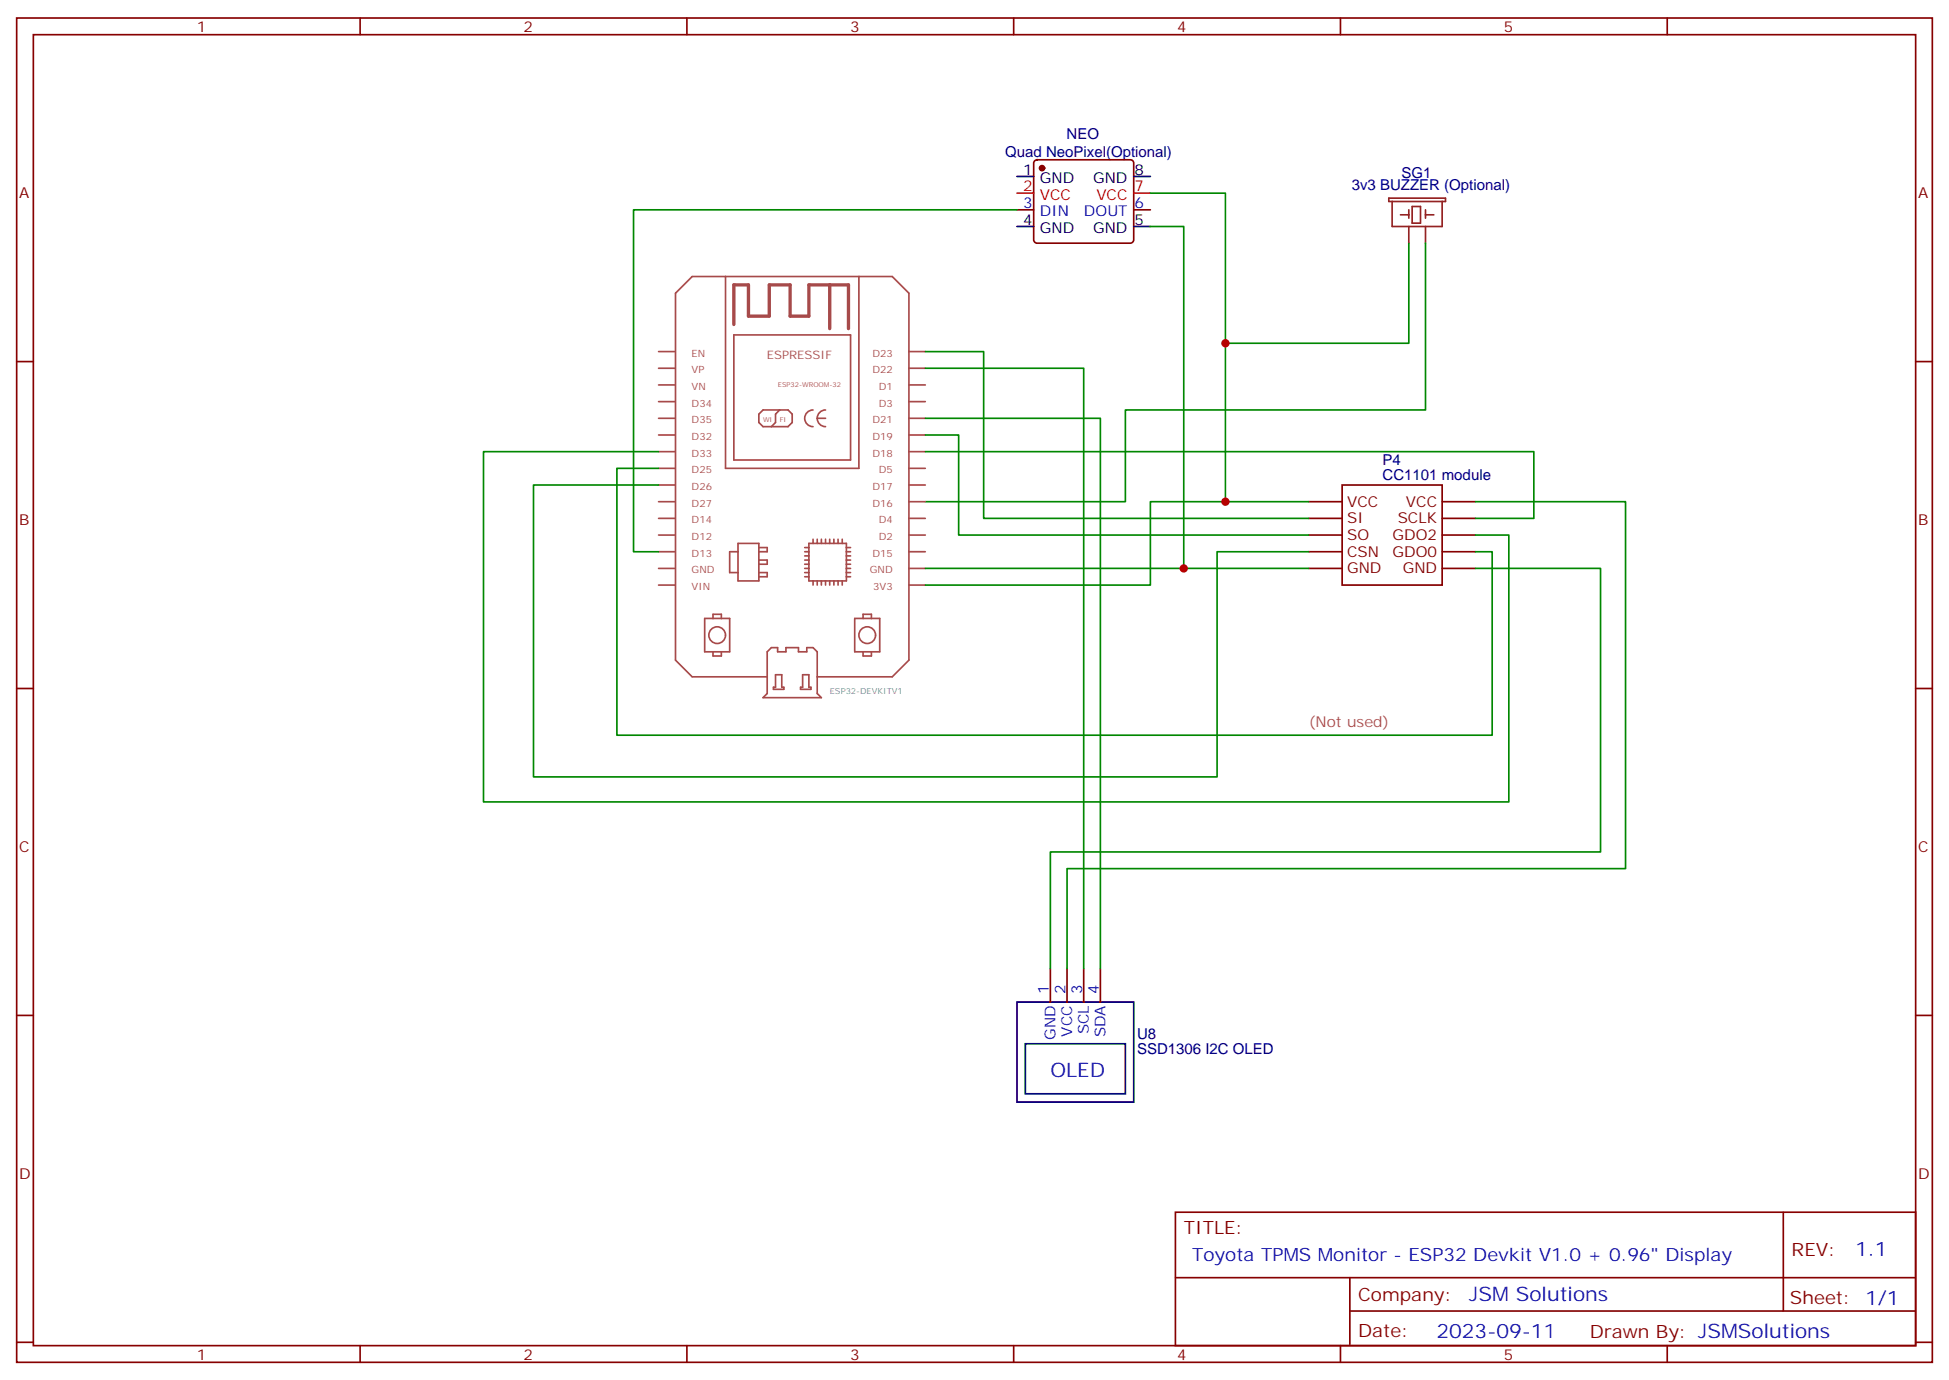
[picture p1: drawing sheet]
<svg xmlns="http://www.w3.org/2000/svg" width="412mm" height="292mm" viewBox="0 0 412 292" stroke-linecap="round" stroke-linejoin="round" font-family="sans-serif">
<g fill="none" stroke="#870000" stroke-width=".35">
<path d="M3.5 3.8h405.4v284.3h-405.4zM7.1 7.3h398.2v277.3h-398.2zM76.2 3.8v3.5M145.3 3.8v3.5M214.5 3.8v3.5M283.6 3.8v3.5M352.8 3.8v3.5M219 34l.4-.2h19.8a.71 .71 0 0 1 .7 .7v16.2a.76 .76 0 0 1-.7 .7h-19.8a.76 .76 0 0 1-.7-.7v-16.2zM215.2 44.4h3.5M239.9 44.4h3.5M3.5 76.5h3.6M405.3 76.5h3.6"/>
<path d="M3.5 145.6h3.6M405.3 145.6h3.6M3.5 214.8h3.6M222.2 204.9v7M225.8 204.9v7M229.3 204.9v7M232.8 204.9v7M405.3 214.8h3.6M248.7 256.4h156.6v28.2h-156.6zM377.3 256.4v20.9M248.7 270.2h156.5M285.6 277.3h119.6"/>
<path d="M285.6 270.2v14.2M3.5 283.9h3.6M76.2 284.6v3.5M145.3 284.6v3.5M214.5 284.6v3.5M283.6 284.6v3.5M352.8 284.6v3.5M405.3 283.9h3.6"/>
</g>
<path d="M276.9 106.1h7.1M276.9 109.6h7.1M276.9 113.2h7.1M276.9 116.7h7.1M284 102.6h21.2v21.2h-21.2zM305.2 106.1h7M305.2 109.6h7M305.2 113.2h7M305.2 116.7h7M276.9 120.2h7.1M305.2 120.2h7" fill="none" stroke="#800000" stroke-width=".35"/>
<path d="M293.9 41.9h12v.7h-12zM294.6 42.6v5.3h10.6v-5.3M296.3 45.4h1.8M298.1 44.4v1.7M298.1 47.9v3.5M298.8 43.7h1.8v3.5h-1.8zM301.6 45.4h1.8M301.6 44.4v1.7M301.6 47.9v3.5" fill="none" stroke="#8c2424" stroke-width=".35"/>
<g fill="none" stroke="#008700" stroke-width=".35">
<path d="M215.2 44.4h-81.1v72.3h5.2M243.4 40.9h15.9v31.7M243.4 47.9h7.1v72.3M298.1 51.4v21.2h-38.8v33.5M301.6 51.4v35.3h-63.5v19.4h-42.3M195.8 74.4h12.3v35.2h68.8M195.8 77.9h33.5v127M139.3 95.5h-37v74.1h217v-56.4h-7.1M139.3 99.1h-8.8v56.4h185.2v-38.8h-3.5M195.8 92h7v21.2h74.1M195.8 95.5h128.8v14.1h-12.4M195.8 88.5h37v116.4"/>
<path d="M139.3 102.6h-26.4v61.7h144.6v-47.6h19.4M276.9 106.1h-33.5v17.7h-47.6M312.2 106.1h31.8v77.6h-118.2v21.2M195.8 120.2h81.1M312.2 120.2h26.5v60h-116.5v24.7"/>
</g>
<g fill="none" stroke="#a64a4a" stroke-width=".35">
<path d="M153.5 58.5v40.6h28.2v-40.6M139.3 77.9h3.5M139.3 74.4h3.5M155.3 70.8h24.7v26.5h-24.7zM192.3 77.9h3.5M192.3 74.4h3.5M139.3 88.5h3.5M139.3 99.1h3.5M139.3 95.5h3.5M139.3 92h3.5M139.3 84.9h3.5M139.3 81.4h3.5"/>
<path d="M161.5 86.7h5.2l.9 .9v1.8l-.9 .8h-5.2l-.9-.8v-1.8zM165 86.7l-.9 .9v1.8l-.9 .8M172 86.7a1.76 1.76 0 0 0-1.7 1.8 1.76 1.76 0 0 0 1.7 1.7M172.9 88.5a1.77 1.77 0 0 0 1.8 1.7M172.9 88.5h1.8M174.7 86.7a1.76 1.76 0 0 0-1.8 1.8M192.3 88.5h3.5M192.3 99.1h3.5M192.3 95.5h3.5M192.3 92h3.5M192.3 84.9h3.5M192.3 81.4h3.5"/>
<path d="M139.3 116.7h3.5M139.3 113.2h3.5M139.3 109.6h3.5M139.3 106.1h3.5M139.3 102.6h3.5M156.2 114.9h4.4v8h-4.4zM156.2 116.7h-1.8v4.4h1.8M160.6 115.8h1.7v.9h-1.7M160.6 118.5h1.7v.8h-1.7M170.3 115.8h.9M170.3 116.7h.9M170.3 117.6h.9"/>
<path d="M170.3 118.5h.9M170.3 119.3h.9M171.2 114.9h7.9v8h-7.9zM172 114.1v.8M172.9 114.1v.8M173.8 114.1v.8M174.7 114.1v.8M175.6 114.1v.8M176.4 114.1v.8M177.3 114.1v.8M178.2 114.1v.8M179.1 115.8h.9"/>
<path d="M179.1 116.7h.9M179.1 117.6h.9M179.1 118.5h.9M179.1 119.3h.9M192.3 116.7h3.5M192.3 113.2h3.5M192.3 109.6h3.5M192.3 106.1h3.5M192.3 102.6h3.5M139.3 120.2h3.5M139.3 123.8h3.5M149.1 130.8h5.3v7.1h-5.3z"/>
<path d="M150.9 137.9v.8h1.7v-.8M150.9 130.8v-.9h1.7v.9M160.6 121.1h1.7v.9h-1.7M162.3 137.9l.9-.9h1.3v.9h1.8v-.9h2.6v.9h1.8v-.9h1.3l.9 .9v8.8l.9 .9h-12.3l.8-.9zM170.3 120.2h.9M170.3 121.1h.9M170.3 122h.9M172 122.9v.9M172.9 122.9v.9M173.8 122.9v.9M174.7 122.9v.9M175.6 122.9v.9"/>
<path d="M176.4 122.9v.9M177.3 122.9v.9M178.2 122.9v.9M179.1 120.2h.9M179.1 121.1h.9M179.1 122h.9M180.9 130.8h5.2v7.1h-5.2zM182.6 130.8v-.9h1.8v.9M182.6 137.9v.8h1.8v-.8M192.3 120.2h3.5M192.3 123.8h3.5M162.3 143.2h-15.8l-3.6-3.6v-77.6l3.6-3.5h42.3l3.5 3.5v77.6l-3.5 3.6h-15.9"/>
<path d="M164.1 142.7h1.3v2.7h.5v.4h-2.2v-.4h.4zM169.8 142.7h1.4v2.7h.4v.4h-2.2v-.4h.4z"/>
<circle cx="151.7" cy="134.3" r="1.76"/>
<circle cx="183.5" cy="134.3" r="1.76"/>
</g>
<path d="M155.3 68.6v-8.3h3.1v6.6h4.4v-6.6h4.4v6.6h4v-6.6h8.3v9.2M175.6 60.3v9.2" fill="none" stroke="#a64a4a" stroke-width=".71"/>
<circle cx="220.5" cy="35.6" r=".53" fill="#870000" stroke="#870000" stroke-width=".35"/>
<path d="M215.2 37.3h3.5M239.9 37.3h3.5M215.2 47.9h3.5M239.9 47.9h3.5M215.2 211.9h24.7v21.2h-24.7zM217 220.8h21.1v10.6h-21.1z" fill="none" stroke="#000" stroke-width=".35"/>
<path d="M215.2 40.9h3.5M239.9 40.9h3.5" fill="none" stroke="#f00" stroke-width=".35"/>
<g fill="#c00">
<circle cx="259.3" cy="106.1" r=".88"/>
<circle cx="259.3" cy="72.6" r=".88"/>
<circle cx="250.5" cy="120.2" r=".88"/>
</g>
<g font-size="4.2" fill="#00f">
<text x="222.2" y="227.8">OLED</text>
<text x="392.5" y="265.7">1.1</text>
<text x="310.9" y="275.2">JSM Solutions</text>
<text x="304" y="283">2023-09-11</text>
</g>
<g font-size="3.9" fill="#800">
<text x="250.5" y="261">TITLE:</text>
<text x="379.1" y="265.7">REV:</text>
<text x="287.4" y="275.2">Company:</text>
<text x="378.7" y="275.8">Sheet: 1/1</text>
<text x="287.4" y="282.9">Date:</text>
<text x="336.4" y="282.9">Drawn By: JSMSolutions</text>
</g>
<text font-size="3.9" fill="#00f" x="252.2" y="266.6">Toyota TPMS Monitor - ESP32 Devkit V1.0 + 0.96&quot; Display</text>
<g font-size="3.2" fill="#800">
<text x="41.6" y="6.8">1</text>
<text x="110.8" y="6.8">2</text>
<text x="179.9" y="6.8">3</text>
<text x="249.1" y="6.8">4</text>
<text x="318.2" y="6.8">5</text>
<text x="4.1" y="41.9">A</text>
<text x="405.9" y="41.9">A</text>
<text x="4.1" y="111.1">B</text>
<text x="405.9" y="111.1">B</text>
<text x="4.1" y="180.2">C</text>
<text x="405.9" y="180.2">C</text>
<text x="4.1" y="249.3">D</text>
<text x="405.9" y="249.3">D</text>
<text x="41.6" y="287.6">1</text>
<text x="110.8" y="287.6">2</text>
<text x="179.9" y="287.6">3</text>
<text x="249.1" y="287.6">4</text>
<text x="318.2" y="287.6">5</text>
</g>
<g font-size="3.2" fill="#000080">
<text x="225.7" y="29.4">NEO</text>
<text x="212.7" y="33.2">Quad NeoPixel(Optional)</text>
<text x="286" y="40.2">3v3 BUZZER (Optional)</text>
<text x="296.6" y="37.7">SG1</text>
<text x="292.6" y="101.5">CC1101 module</text>
<text x="292.6" y="98.4">P4</text>
<text x="240.6" y="219.7">U8</text>
<text x="240.6" y="222.9">SSD1306 I2C OLED</text>
</g>
<g font-size="3.2">
<text x="216.5" y="37">1</text>
<text x="220" y="38.7">GND</text>
<text x="231.3" y="38.7">GND</text>
<text x="240.1" y="37">8</text>
<text x="216.5" y="47.6">4</text>
<text x="240.1" y="47.6">5</text>
<text x="220" y="49.3">GND</text>
<text x="231.3" y="49.3">GND</text>
</g>
<g font-size="3.2" fill="#f00">
<text x="216.5" y="40.5">2</text>
<text x="240.1" y="40.5">7</text>
<text x="220" y="42.3">VCC</text>
<text x="232" y="42.3">VCC</text>
</g>
<g font-size="3.2" fill="#00f">
<text x="216.5" y="44">3</text>
<text x="220" y="45.8">DIN</text>
<text x="229.4" y="45.8">DOUT</text>
<text x="240.1" y="44">6</text>
<text x="221.9" y="210.2" transform="rotate(-90 221.9 210.2)">1</text>
<text x="225.4" y="210.2" transform="rotate(-90 225.4 210.2)">2</text>
<text x="229" y="210.2" transform="rotate(-90 229 210.2)">3</text>
<text x="232.5" y="210.2" transform="rotate(-90 232.5 210.2)">4</text>
<text x="223.3" y="219.9" transform="rotate(-90 223.3 219.9)">GND</text>
<text x="226.8" y="219.3" transform="rotate(-90 226.8 219.3)">VCC</text>
<text x="230.4" y="218.8" transform="rotate(-90 230.4 218.8)">SCL</text>
<text x="233.9" y="219.4" transform="rotate(-90 233.9 219.4)">SDA</text>
</g>
<g font-size="3.2" fill="#800000">
<text x="285" y="107.2">VCC</text>
<text x="297.5" y="107.2">VCC</text>
<text x="285" y="110.7">SI</text>
<text x="295.7" y="110.7">SCLK</text>
<text x="285" y="114.2">SO</text>
<text x="285" y="117.8">CSN</text>
<text x="294.7" y="114.2">GDO2</text>
<text x="294.7" y="117.8">GDO0</text>
<text x="285" y="121.3">GND</text>
<text x="296.8" y="121.3">GND</text>
</g>
<text font-size="3.2" fill="#a54b4b" x="276.9" y="153.7">(Not used)</text>
<text font-size="2.5" fill="#a54b4b" x="162.2" y="76">ESPRESSIF</text>
<g font-size="2.1" fill="#a54b4b">
<text x="146.3" y="75.4">EN</text>
<text x="184.6" y="75.4">D23</text>
<text x="146.3" y="82.5">VN</text>
<text x="146.3" y="78.9">VP</text>
<text x="184.6" y="78.9">D22</text>
<text x="185.9" y="82.5">D1</text>
<text x="146.3" y="89.5">D35</text>
<text x="146.3" y="86">D34</text>
<text x="184.6" y="89.5">D21</text>
<text x="185.9" y="86">D3</text>
<text x="146.3" y="93">D32</text>
<text x="184.6" y="93">D19</text>
<text x="146.3" y="100.1">D25</text>
<text x="146.3" y="96.6">D33</text>
<text x="184.6" y="96.6">D18</text>
<text x="185.9" y="100.1">D5</text>
<text x="146.3" y="107.2">D27</text>
<text x="146.3" y="103.6">D26</text>
<text x="184.6" y="103.6">D17</text>
<text x="184.6" y="107.2">D16</text>
<text x="146.3" y="110.7">D14</text>
<text x="185.9" y="110.7">D4</text>
<text x="146.3" y="117.7">D13</text>
<text x="146.3" y="114.2">D12</text>
<text x="184.6" y="117.7">D15</text>
<text x="185.9" y="114.2">D2</text>
<text x="146.3" y="124.8">VIN</text>
<text x="146.3" y="121.3">GND</text>
<text x="184" y="121.3">GND</text>
<text x="184.8" y="124.8">3V3</text>
</g>
<text font-size="1.8" fill="#838383" x="175.6" y="146.7">ESP32-DEVKITV1</text>
<g font-size="1.4" fill="#a54b4b">
<text x="164.6" y="82">ESP32-WROOM-32</text>
<text x="161.5" y="89.4">WI</text>
<text x="165" y="89.4">FI</text>
</g>
</svg>
